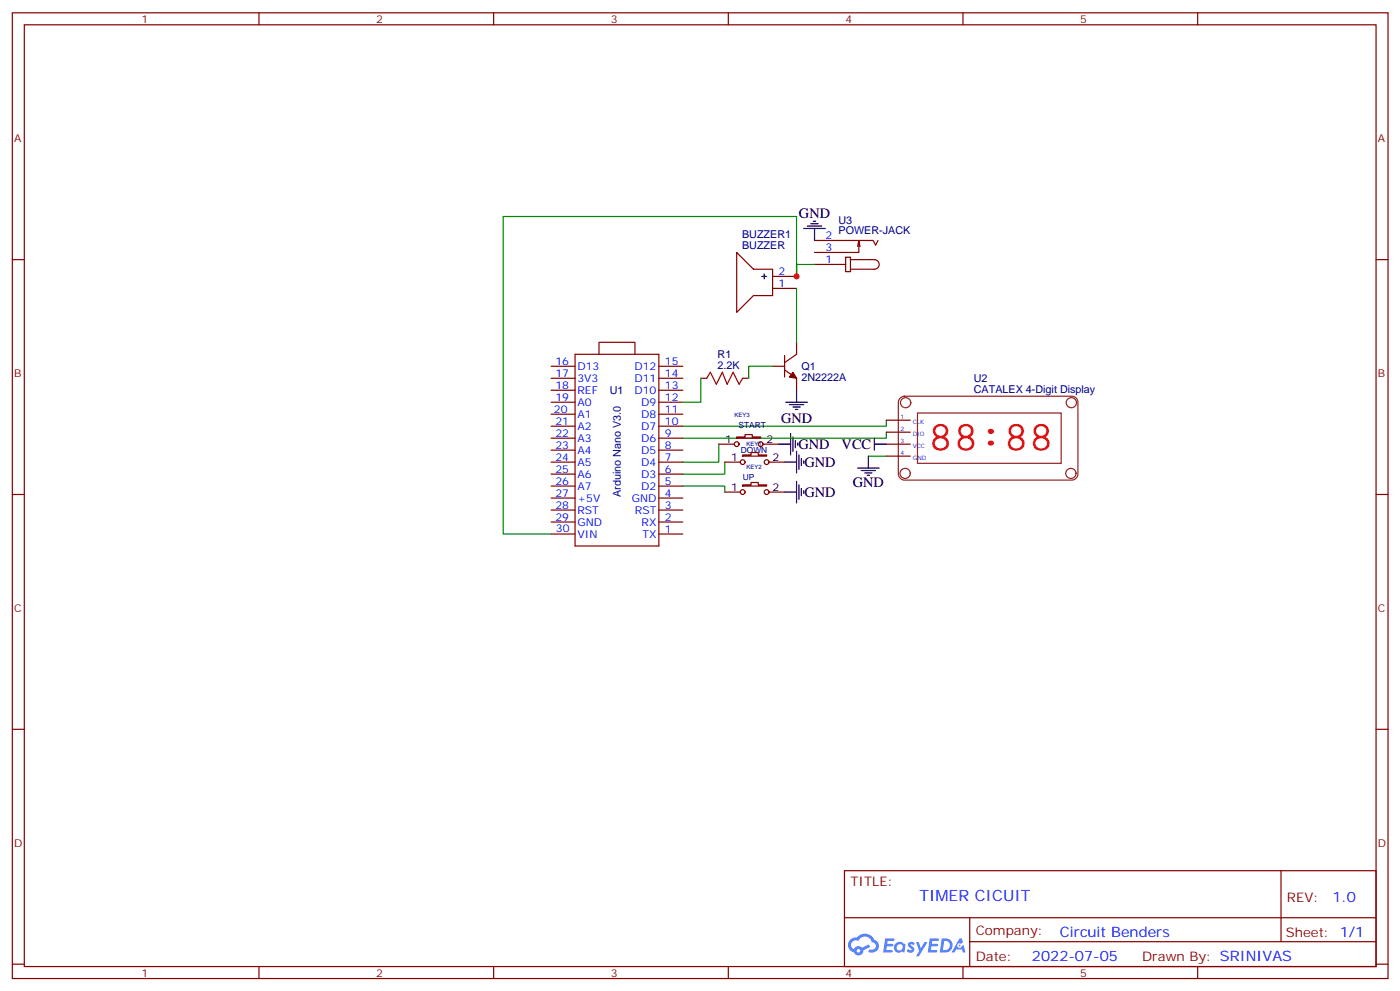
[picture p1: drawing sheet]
<svg xmlns="http://www.w3.org/2000/svg" width="413mm" height="292mm" viewBox="0 0 413 292" stroke-linecap="round" stroke-linejoin="round" font-family="sans-serif">
<g fill="none" stroke="#000" stroke-width=".35">
<path d="M224.5 81.4h1.4M225.2 80.7v1.4M229.4 130.8h3.5M231.2 136.1h3.5M232.9 127.6v6.3M233.6 128.7v4.2M234.4 129.7v2.1M234.7 132.9v6.3M235.1 130.4v.7M235.4 133.9v4.3M236.1 135v2.1M236.8 135.7v.7"/>
<path d="M252.7 137.8h6.3M253.8 138.5h4.2M254.8 139.2h2.1M255.5 139.9h.7M255.9 134.3v3.5M257.6 130.8h3.6M257.6 129v3.5M231.2 144.9h3.5M234.7 141.7v6.4M235.4 142.8v4.2M236.1 143.8v2.1M236.8 144.5v.7"/>
</g>
<path d="M211.8 130.8v5.3h-10.6M213.5 136.1v3.5h-12.3M255.9 134.3h5.3M261.2 127.2v1.8h-60M261.2 123.7v1.8h-60M201.2 143.1h12.3v1.8" fill="none" stroke="#008700" stroke-width=".35"/>
<g fill="none" stroke="#8c2424" stroke-width=".35">
<path d="M265.3 117.2l1.2-.5h49.3a1.76 1.76 0 0 1 1.8 1.7v21.2a1.89 1.89 0 0 1-1.8 1.8h-49.3a1.89 1.89 0 0 1-1.8-1.8v-21.2zM270.3 121.6h42.4v14.8h-42.4z"/>
<circle cx="266.9" cy="118.6" r="1.5"/>
<circle cx="315.7" cy="118.6" r="1.5"/>
<circle cx="266.7" cy="139.4" r="1.5"/>
<circle cx="315.5" cy="139.4" r="1.5"/>
</g>
<g fill="none" stroke="#870000" stroke-width=".35">
<path d="M3.6 3.8h405.4v284.3h-405.4zM7.2 7.3h398.2v277.3h-398.2zM76.3 3.8v3.5M145.5 3.8v3.5M214.6 3.8v3.5M283.7 3.8v3.5M352.9 3.8v3.5M3.6 76.4h3.6M217.1 74.3l4.9 5h5.6v7.7h-5.6l-4.9 5zM405.4 76.4h3.6M227.6 84.9h7.1M227.6 81.4h7.1"/>
<path d="M162.4 111.4h7M162.4 107.8h7M162.4 118.4h7M162.4 114.9h7M169.4 104.3h24.7v56.5h-24.7zM176.5 104.3v-3.5h10.6v3.5M194.1 111.4h7.1M194.1 107.8h7.1M194.1 118.4h7.1M194.1 114.9h7.1M162.4 136.1h7M162.4 139.6h7"/>
<path d="M162.4 132.5h7M162.4 129h7M162.4 125.5h7M162.4 122h7M194.1 136.1h7.1M194.1 139.6h7.1M194.1 132.5h7.1M194.1 129h7.1M194.1 125.5h7.1M194.1 122h7.1M211.8 130.8h4.6M213.5 136.1h4.6"/>
<path d="M217.1 128.7h2.4v-.7h2.2v.7h2.4v.3h-7zM218.8 133.9h2.5v-.7h2.1v.7h2.5v.4h-7.1zM224.8 130.8h4.6M226.6 136.1h4.6M261.2 123.7h7M261.2 127.2h7M261.2 130.8h7M261.2 134.3h7M3.6 145.6h3.6M162.4 157.2h7M162.4 153.7h7M162.4 150.2h7"/>
<path d="M162.4 146.6h7M162.4 143.1h7M194.1 157.2h7.1M194.1 153.7h7.1M194.1 150.2h7.1M194.1 146.6h7.1M194.1 143.1h7.1M213.5 144.9h4.6M218.8 142.8h2.5v-.7h2.1v.7h2.5v.3h-7.1zM226.6 144.9h4.6M405.4 145.6h3.6M3.6 214.7h3.6"/>
<path d="M405.4 214.7h3.6M248.8 256.4h156.6v28.2h-156.6zM377.4 256.4v20.9M248.8 270.2h156.5M285.7 277.3h119.6M285.7 270.2v14.1M3.6 283.9h3.6M76.3 284.6v3.5M145.5 284.6v3.5M214.6 284.6v3.5M283.7 284.6v3.5M352.9 284.6v3.5"/>
<path d="M405.4 283.9h3.6"/>
<circle cx="217.1" cy="130.8" r=".71"/>
<circle cx="218.8" cy="136.1" r=".71"/>
<circle cx="224.1" cy="130.8" r=".71"/>
<circle cx="225.9" cy="136.1" r=".71"/>
<circle cx="218.8" cy="144.9" r=".71"/>
<circle cx="225.9" cy="144.9" r=".71"/>
</g>
<g fill="#5487ff">
<path d="M267.8 277.5a1.22 1.22 0 0 1 1.7 .3l-.4 .6a.47 .47 0 0 0-.3-.4 .47 .47 0 0 0-.5 .2l.2 .2a1.14 1.14 0 0 1 .7 1.7 1.14 1.14 0 0 1-1.9 0l-.2-.2 .5-.5 .7 .4a.29 .29 0 0 0 .4-.2 .29 .29 0 0 0-.3-.4 1.04 1.04 0 0 1-.6-1.7z"/>
<path d="M260.8 276.3h2.4l.3 .2-.1 .5h-1.9l-.1 .9h1.5l.4 .4-.4 .3h-1.6l-.2 1.1 1.8 .1 .1 .3-.1 .3h-2.7z"/>
<path d="M274 276.3h2.3l.3 .2-.1 .5h-1.8l-.1 .9h1.5l.3 .4-.4 .3h-1.6l-.1 1.1 1.7 .1 .2 .3-.2 .3h-2.6z"/>
<path d="M282.7 276.3h.7l.3 1.2-.6 .4a.69 .69 0 0 0-1 .2 .69 .69 0 0 0 .5 1 .69 .69 0 0 0 .8-.6l.5-.3 .6 2.2h-.8l-.2-.8h-1.8l-.5 .8h-.8z"/>
<path d="M269.9 277.4h.8l.6 1.8 1.1-1.8h.9l-2.6 4.2h-.8l.9-1.6z"/>
<path d="M277.5 276.3l-.6 4.1h1.3a2.11 2.11 0 0 0 2.5-2.1 2.11 2.11 0 0 0-2.5-2zM278.2 277a1.39 1.39 0 0 1 1.7 1.4 1.39 1.39 0 0 1-1.8 1.3h-.3z"/>
<path d="M263.8 277.9a1.54 1.54 0 0 0-.1 2.2 1.54 1.54 0 0 0 2.2 .1l.6 .2 .3-2.3-.2-.2h-.4a1.49 1.49 0 0 0-2.4 0zM264.1 278.9a.94 .94 0 0 1 1.8 0 .94 .94 0 0 1-1.8 0z"/>
<path d="M250.5 276.7a2.18 2.18 0 0 0 1.1 3.7 1.44 1.44 0 0 0 1.6 .9 1.44 1.44 0 0 0 1.2-1.5l2-1-.5-.7-1.9 .9a1.47 1.47 0 0 0-2.4 .5 1.39 1.39 0 0 1-.7-2 1.39 1.39 0 0 1 2-.4 2.12 2.12 0 0 1 2.2-1.3 2.12 2.12 0 0 1 1.9 1.7 1.14 1.14 0 0 1 1.1 1.4 1.14 1.14 0 0 1-1.7 .7 .43 .43 0 0 0-.5 .4 .43 .43 0 0 0 .4 .5 1.98 1.98 0 0 0 2.5-1.3 1.98 1.98 0 0 0-1.2-2.5 3.1 3.1 0 0 0-5.3-.7l-.9 .1zM252.4 280a.55 .55 0 0 1 1.1 0 .55 .55 0 0 1-1.1 0z"/>
<circle cx="282.7" cy="278.4" r=".26"/>
</g>
<path d="M240 70.8h17.3l.7 1.4 .7-1.4M240 77.9h9.2M249.2 75.7h1.4v4.3h-1.4zM250.6 76.4h7a1.41 1.41 0 0 1 1.4 1.5 1.41 1.41 0 0 1-1.4 1.4h-7M253 70.8l-.3 1.8M253.4 72.6l-.4-1.8v3.5h-13M206.5 111.4h1.7M218.8 111.4h1.8M227.6 107.8h3.6M231.2 108.9l3.5 2.5v3.5M231.2 104.7v6.3M234.7 100.8v3.5l-3.5 2.5" fill="none" stroke="#870000" stroke-width=".35"/>
<path d="M233.6 109.6l1.1 1.8-2.1-.4z" fill="#870000" stroke="#870000" stroke-width=".35"/>
<path d="M208.2 111.4l1.1-1.8 1.8 3.5 1.7-3.5 1.4 3.5 1.8-3.5 1.8 3.5 1-1.7" fill="none" stroke="#a10000" stroke-width=".35"/>
<path d="M240 77.9h-5.3v3.5v-17.7h-86.4v93.5h14.1M234.7 84.9v15.9M206.5 111.4v7h-5.3M227.6 107.8h-7v3.6" fill="none" stroke="#008700" stroke-width=".35"/>
<path d="M236.8 67.3h6.4M237.9 66.6h4.2M238.9 65.9h2.2M239.6 65.2h.7M240 67.3v3.5M231.5 118.4h6.4M232.6 119.1h4.2M233.6 119.8h2.2M234.7 114.9v3.5M234.4 120.5h.7" fill="none" stroke="#000" stroke-width=".35"/>
<circle cx="234.7" cy="81.4" r=".88" fill="#c00"/>
<text font-size="12.3" fill="#f00" x="273.5" y="132.5">88:88</text>
<text font-size="4.6" fill="#00f" x="270.9" y="265.4">TIMER CICUIT</text>
<g font-size="4.2">
<text x="235.4" y="64.1">GND</text>
<text x="230.1" y="124.5">GND</text>
<text x="235.2" y="132.2">GND</text>
<text x="237" y="137.5">GND</text>
<text x="248" y="132.2">VCC</text>
<text x="251.3" y="143.5">GND</text>
<text x="237" y="146.3">GND</text>
</g>
<g font-size="4.2" fill="#00f">
<text x="392.6" y="265.6">1.0</text>
<text x="312.3" y="275.8">Circuit Benders</text>
<text x="304.1" y="283">2022-07-05</text>
</g>
<g font-size="3.9" fill="#800">
<text x="250.6" y="260.9">TITLE:</text>
<text x="379.2" y="265.6">REV:</text>
<text x="287.5" y="275.1">Company:</text>
<text x="378.9" y="275.8">Sheet: 1/1</text>
<text x="287.5" y="282.8">Date:</text>
<text x="336.5" y="282.9">Drawn By: SRINIVAS</text>
</g>
<g font-size="3.2" fill="#800">
<text x="41.7" y="6.8">1</text>
<text x="110.9" y="6.8">2</text>
<text x="180" y="6.8">3</text>
<text x="249.2" y="6.8">4</text>
<text x="318.3" y="6.8">5</text>
<text x="4.2" y="41.9">A</text>
<text x="406" y="41.9">A</text>
<text x="4.2" y="111">B</text>
<text x="406" y="111">B</text>
<text x="4.2" y="180.2">C</text>
<text x="406" y="180.2">C</text>
<text x="4.2" y="249.3">D</text>
<text x="406" y="249.3">D</text>
<text x="41.7" y="287.6">1</text>
<text x="110.9" y="287.6">2</text>
<text x="180" y="287.6">3</text>
<text x="249.2" y="287.6">4</text>
<text x="318.3" y="287.6">5</text>
</g>
<g font-size="3.2" fill="#000080">
<text x="247.1" y="65.9">U3</text>
<text x="218.6" y="70.2">BUZZER1</text>
<text x="247.1" y="69">POWER-JACK</text>
<text x="218.6" y="73.3">BUZZER</text>
<text x="211.4" y="105.4">R1</text>
<text x="211.4" y="108.5">2.2K</text>
<text x="236.1" y="112.2">2N2222A</text>
<text x="236.1" y="109">Q1</text>
<text x="286.9" y="112.4">U2</text>
<text x="179.7" y="116">U1</text>
<text x="286.9" y="115.6">CATALEX 4-Digit Display</text>
<text x="182.9" y="146.4" transform="rotate(-90 182.9 146.4)">Arduino Nano V3.0</text>
</g>
<g font-size="3.2" fill="#00f">
<text x="243.3" y="70.4">2</text>
<text x="243.3" y="77.5">1</text>
<text x="243.3" y="74">3</text>
<text x="229.4" y="81">2</text>
<text x="229.4" y="84.6">1</text>
<text x="163.6" y="107.5">16</text>
<text x="195.9" y="107.5">15</text>
<text x="163.6" y="111">17</text>
<text x="170.1" y="112.4">3V3</text>
<text x="170.1" y="108.9">D13</text>
<text x="187" y="112.4">D11</text>
<text x="187" y="108.9">D12</text>
<text x="195.9" y="111">14</text>
<text x="163.6" y="118.1">19</text>
<text x="163.6" y="114.5">18</text>
<text x="170.1" y="119.5">A0</text>
<text x="170.1" y="116">REF</text>
<text x="187" y="116">D10</text>
<text x="189" y="119.5">D9</text>
<text x="195.9" y="118.1">12</text>
<text x="195.9" y="114.5">13</text>
<text x="163.2" y="121.6">20</text>
<text x="163.6" y="125.1">21</text>
<text x="170.1" y="123">A1</text>
<text x="189" y="123">D8</text>
<text x="195.9" y="125.1">10</text>
<text x="195.9" y="121.6">11</text>
<text x="163.6" y="128.7">22</text>
<text x="170.1" y="130.1">A3</text>
<text x="170.1" y="126.5">A2</text>
<text x="189" y="130.1">D6</text>
<text x="189" y="126.5">D7</text>
<text x="195.9" y="128.7">9</text>
<text x="163.6" y="135.7">24</text>
<text x="163.6" y="132.2">23</text>
<text x="170.1" y="137.1">A5</text>
<text x="170.1" y="133.6">A4</text>
<text x="189" y="137.1">D4</text>
<text x="189" y="133.6">D5</text>
<text x="195.9" y="135.7">7</text>
<text x="195.9" y="132.2">8</text>
<text x="163.6" y="142.8">26</text>
<text x="163.6" y="139.2">25</text>
<text x="170.1" y="140.7">A6</text>
<text x="189" y="140.7">D3</text>
<text x="195.9" y="142.8">5</text>
<text x="195.9" y="139.2">6</text>
<text x="163.6" y="149.8">28</text>
<text x="163.6" y="146.3">27</text>
<text x="170.1" y="147.7">+5V</text>
<text x="170.1" y="144.2">A7</text>
<text x="186.1" y="147.7">GND</text>
<text x="189" y="144.2">D2</text>
<text x="195.9" y="149.8">3</text>
<text x="195.9" y="146.3">4</text>
<text x="163.6" y="153.4">29</text>
<text x="170.1" y="154.8">GND</text>
<text x="170.1" y="151.2">RST</text>
<text x="187.1" y="151.2">RST</text>
<text x="189" y="154.8">RX</text>
<text x="195.9" y="153.4">2</text>
<text x="163.8" y="156.7">30</text>
<text x="170.1" y="158.3">VIN</text>
<text x="189.3" y="158.3">TX</text>
<text x="195.9" y="156.9">1</text>
</g>
<g font-size="3.2">
<text x="213.6" y="130.4">1</text>
<text x="225.9" y="130.4">2</text>
<text x="215.4" y="135.7">1</text>
<text x="227.6" y="135.7">2</text>
<text x="215.4" y="144.5">1</text>
<text x="227.6" y="144.5">2</text>
</g>
<g font-size="2.5" fill="#000080">
<text x="217.6" y="126.1">START</text>
<text x="218.3" y="133.4">DOWN</text>
<text x="218.8" y="141.4">UP</text>
</g>
<g font-size="1.8" fill="#000080">
<text x="216.4" y="122.7">KEY3</text>
<text x="220" y="131.4">KEY1</text>
<text x="219.9" y="138.2">KEY2</text>
</g>
<g font-size="1.8" fill="#00f">
<text x="265.3" y="123.4">1</text>
<text x="268.9" y="124.8">CLK</text>
<text x="265.3" y="126.9">2</text>
<text x="265.3" y="130.4">3</text>
<text x="268.9" y="128.3">DIO</text>
<text x="268.9" y="131.8">VCC</text>
<text x="265.3" y="134">4</text>
<text x="268.9" y="135.4">GND</text>
</g>
</svg>
